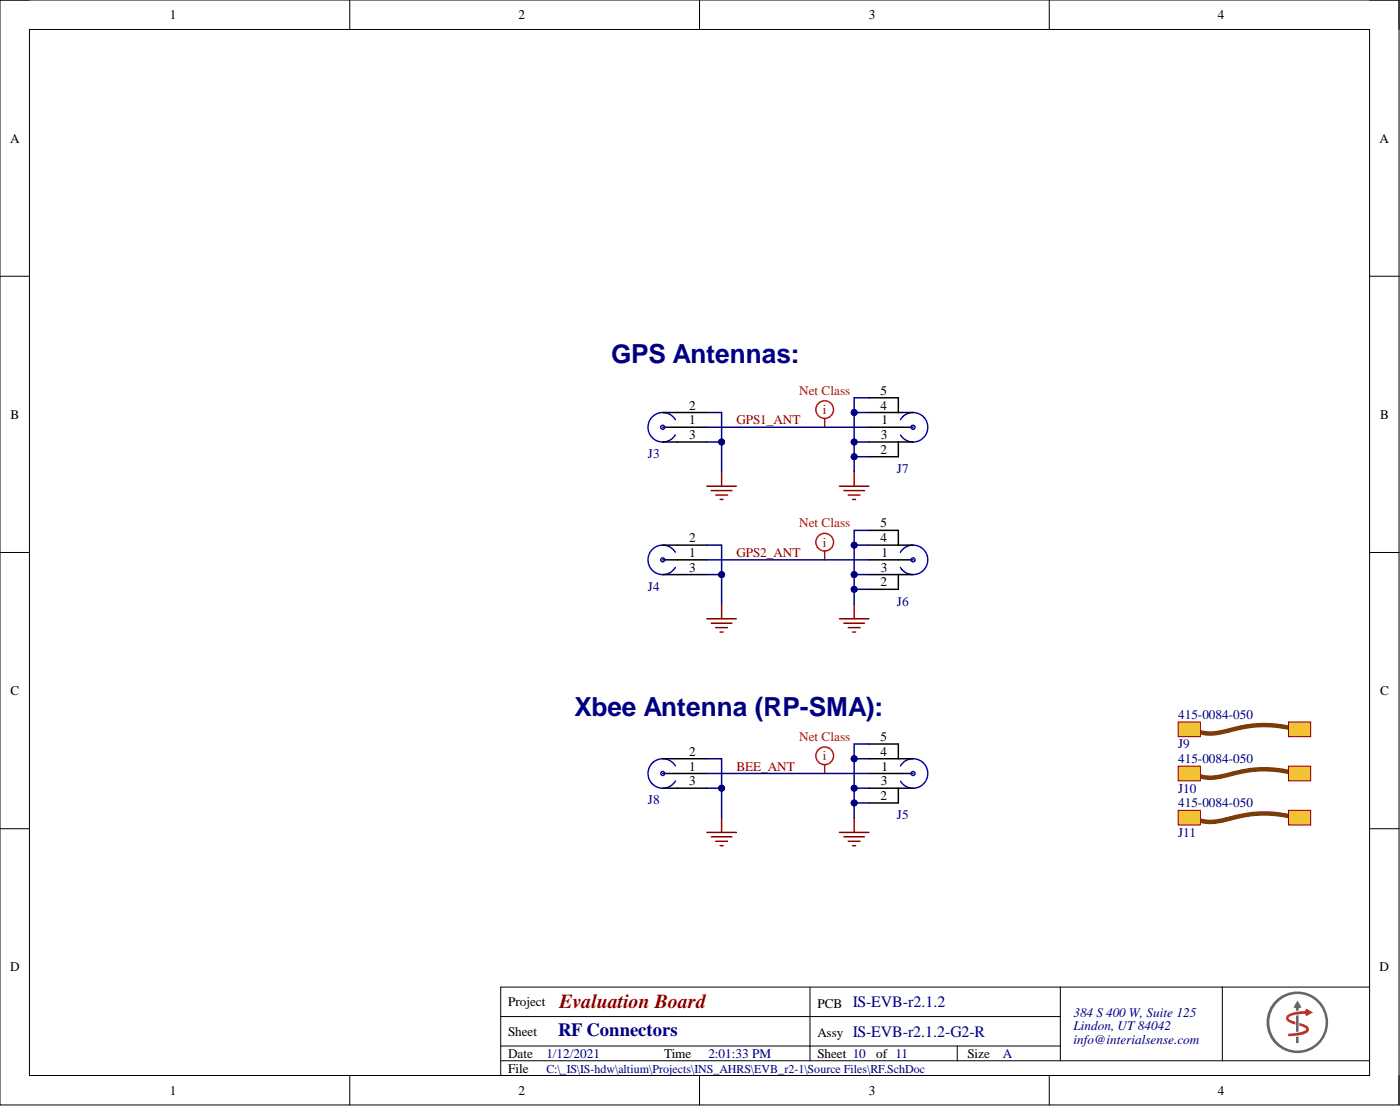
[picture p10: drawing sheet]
<svg xmlns="http://www.w3.org/2000/svg" width="241mm" height="190mm" viewBox="0 0 241 190" stroke-linecap="round" stroke-linejoin="round" font-family="sans-serif">
<g fill="none" stroke="#000" stroke-width=".17">
<path d="M0 0h241.1v190.3h-241.1zM0 0h5.1M5.1 5.1h231v180.1h-231zM60.3 0v5.1M120.6 0v5.1M180.9 0v5.1M236.1 0h5v5.1M0 47.6h5.1M236.1 47.6h5M0 95.2h5.1M236.1 95.2h5M0 142.7h5.1"/>
<path d="M236.1 142.7h5M86.3 175.1h96.5M139.6 170v12.7M182.8 170v12.7M210.7 170v12.7M236.1 170h-149.8v15.2M60.3 185.2v5.1M86.3 182.7h149.8M86.3 180.2h96.5M120.6 185.2v5.1M165 180.2v2.5M180.9 185.2v5.1"/>
<path d="M241.1 185.2v5.1"/>
</g>
<path d="M222 178v.5l1.2-.1a3.7 3.7 0 0 0 2.3-.7 .78 .78 0 0 0-.6-1.2l-1-.3v.5a1.46 1.46 0 0 1 1.2 .6 1.9 1.9 0 0 1-1.4 .6zM221.8 175a.79 .79 0 0 0 .5 1.1l1 .4v-.5l-.8-.3-.4-.3a1.5 1.5 0 0 1 1.3-.6l1.5-.2 .2 .5 1.2-.7-1.2-.7-.2 .4-1.1 .1a3.1 3.1 0 0 0-2 .8z" fill="#ec3136"/>
<path d="M218.8 176.1a4.9 4.9 0 0 1 9.7 0 4.9 4.9 0 0 1-9.7 0zM218.3 176.1a5.3 5.3 0 0 0 10.6 0 5.3 5.3 0 0 0-10.6 0zM223.4 178.6v1.1h.4v-1.2zM223.6 172.3l-.6 1.2 .4 .2v.4h.4v-.4l.5-.2zM223.4 174.9v2.8h.2h.2v-2.8z" fill="#666"/>
<g fill="none" stroke="#800000" stroke-width=".25">
<path d="M121.8 83.7h5.1M122.6 84.5h3.6M123.4 85.3h2M124.1 86h.5M124.4 81.2v2.5M144.7 83.7h5.1M145.4 84.5h3.6M146.2 85.3h2M147 86h.5M147.2 81.2v2.5M121.8 106.6h5.1M122.6 107.3h3.6"/>
<path d="M123.4 108.1h2M124.1 108.9h.5M124.4 104v2.6M144.7 106.6h5.1M145.4 107.3h3.6M146.2 108.1h2M147 108.9h.5M147.2 104v2.6M121.8 143.4h5.1M122.6 144.1h3.6M123.4 144.9h2M124.1 145.7h.5"/>
<path d="M124.4 140.8v2.6M144.7 143.4h5.1M145.4 144.1h3.6M146.2 144.9h2M147 145.7h.5M147.2 140.8v2.6"/>
</g>
<g fill="none" stroke="#000" stroke-width=".25">
<path d="M114.2 73.6h7.6M114.2 71.1h7.6M114.2 76.1h7.6M149.8 73.6h7.6M149.8 71.1h7.6M149.8 76.1h7.6M149.8 68.5h5v2.6M154.8 76.1v2.6h-5M114.2 96.4h7.6M114.2 93.9h7.6M114.2 99h7.6M149.8 96.4h7.6"/>
<path d="M149.8 93.9h7.6M149.8 99h7.6M149.8 91.4h5v2.5M154.8 99v2.5h-5M114.2 133.2h7.6M114.2 130.7h7.6M114.2 135.8h7.6M149.8 133.2h7.6M149.8 130.7h7.6M149.8 135.8h7.6M149.8 128.2h5v2.5M154.8 135.8v2.5h-5"/>
</g>
<path d="M114.6 73.5a.35 .35 0 0 0-.6-.2 .35 .35 0 0 0 0 .6 .35 .35 0 0 0 .6-.2M116.4 72.3a2.54 2.54 0 0 0-3.8-.6 2.54 2.54 0 0 0 0 3.8 2.54 2.54 0 0 0 3.8-.6M155.2 72.3a2.54 2.54 0 0 1 3.8-.6 2.54 2.54 0 0 1 0 3.8 2.54 2.54 0 0 1-3.8-.6M157 73.5a.35 .35 0 0 1 .6-.2 .35 .35 0 0 1 0 .6 .35 .35 0 0 1-.6-.3M114.6 96.4a.35 .35 0 0 0-.6-.3 .35 .35 0 0 0 0 .6 .35 .35 0 0 0 .6-.2M116.4 95.1a2.54 2.54 0 0 0-3.8-.6 2.54 2.54 0 0 0 0 3.9 2.54 2.54 0 0 0 3.8-.7M155.2 95.1a2.54 2.54 0 0 1 3.8-.6 2.54 2.54 0 0 1 0 3.9 2.54 2.54 0 0 1-3.8-.6M157 96.4a.35 .35 0 0 1 .6-.2 .35 .35 0 0 1 0 .5 .35 .35 0 0 1-.6-.2M114.6 133.2a.35 .35 0 0 0-.6-.3 .35 .35 0 0 0 0 .6 .35 .35 0 0 0 .6-.2M116.4 131.9a2.54 2.54 0 0 0-3.8-.6 2.54 2.54 0 0 0 0 3.9 2.54 2.54 0 0 0 3.8-.7M155.2 131.9a2.54 2.54 0 0 1 3.8-.6 2.54 2.54 0 0 1 0 3.9 2.54 2.54 0 0 1-3.8-.7M157 133.2a.35 .35 0 0 1 .6-.3 .35 .35 0 0 1 0 .6 .35 .35 0 0 1-.6-.2" fill="none" stroke="#00f" stroke-width=".25"/>
<g fill="none" stroke="#f00" stroke-width=".25">
<path d="M142.1 72.1v1.5M142.1 94.9v1.5M142.1 131.7v1.5"/>
<circle cx="142.1" cy="70.5" r="1.52"/>
<circle cx="142.1" cy="93.4" r="1.52"/>
<circle cx="142.1" cy="130.2" r="1.52"/>
</g>
<path d="M205.6 125.6a7.8 7.8 0 0 0 6.1 .3 20.8 20.8 0 0 1 11.7-.3" fill="none" stroke="#783f04" stroke-width=".76"/>
<path d="M203.1 124.3h3.8v2.6h-3.8z" fill-rule="evenodd" fill="#f1c232"/>
<path d="M203.1 124.3h3.8v2.6h-3.8z" fill="none" stroke="#800000" stroke-width=".17"/>
<path d="M222.1 124.3h3.8v2.6h-3.8z" fill-rule="evenodd" fill="#f1c232"/>
<path d="M222.1 124.3h3.8v2.6h-3.8z" fill="none" stroke="#800000" stroke-width=".17"/>
<path d="M121.8 76.1h2.6" fill="none" stroke="#000080" stroke-width=".25"/>
<circle cx="124.4" cy="76.1" r=".51" fill="#000080"/>
<circle cx="124.4" cy="76.1" r=".51" fill="none" stroke="#000080" stroke-width=".17"/>
<path d="M147.2 78.7h2.6" fill="none" stroke="#000080" stroke-width=".25"/>
<circle cx="147.2" cy="78.7" r=".51" fill="#000080"/>
<circle cx="147.2" cy="78.7" r=".51" fill="none" stroke="#000080" stroke-width=".17"/>
<path d="M121.8 73.6h28M147.2 71.1h2.6" fill="none" stroke="#000080" stroke-width=".25"/>
<circle cx="147.2" cy="71.1" r=".51" fill="#000080"/>
<circle cx="147.2" cy="71.1" r=".51" fill="none" stroke="#000080" stroke-width=".17"/>
<path d="M147.2 76.1h2.6" fill="none" stroke="#000080" stroke-width=".25"/>
<circle cx="147.2" cy="76.1" r=".51" fill="#000080"/>
<circle cx="147.2" cy="76.1" r=".51" fill="none" stroke="#000080" stroke-width=".17"/>
<path d="M121.8 99h2.6" fill="none" stroke="#000080" stroke-width=".25"/>
<circle cx="124.4" cy="99" r=".51" fill="#000080"/>
<circle cx="124.4" cy="99" r=".51" fill="none" stroke="#000080" stroke-width=".17"/>
<path d="M147.2 101.5h2.6" fill="none" stroke="#000080" stroke-width=".25"/>
<circle cx="147.2" cy="101.5" r=".51" fill="#000080"/>
<circle cx="147.2" cy="101.5" r=".51" fill="none" stroke="#000080" stroke-width=".17"/>
<path d="M121.8 96.4h28M147.2 93.9h2.6" fill="none" stroke="#000080" stroke-width=".25"/>
<circle cx="147.2" cy="93.9" r=".51" fill="#000080"/>
<circle cx="147.2" cy="93.9" r=".51" fill="none" stroke="#000080" stroke-width=".17"/>
<path d="M147.2 99h2.6" fill="none" stroke="#000080" stroke-width=".25"/>
<circle cx="147.2" cy="99" r=".51" fill="#000080"/>
<circle cx="147.2" cy="99" r=".51" fill="none" stroke="#000080" stroke-width=".17"/>
<path d="M121.8 135.8h2.6" fill="none" stroke="#000080" stroke-width=".25"/>
<circle cx="124.4" cy="135.8" r=".51" fill="#000080"/>
<circle cx="124.4" cy="135.8" r=".51" fill="none" stroke="#000080" stroke-width=".17"/>
<path d="M147.2 138.3h2.6" fill="none" stroke="#000080" stroke-width=".25"/>
<circle cx="147.2" cy="138.3" r=".51" fill="#000080"/>
<circle cx="147.2" cy="138.3" r=".51" fill="none" stroke="#000080" stroke-width=".17"/>
<path d="M121.8 133.2h28M147.2 130.7h2.6" fill="none" stroke="#000080" stroke-width=".25"/>
<circle cx="147.2" cy="130.7" r=".51" fill="#000080"/>
<circle cx="147.2" cy="130.7" r=".51" fill="none" stroke="#000080" stroke-width=".17"/>
<path d="M147.2 135.8h2.6" fill="none" stroke="#000080" stroke-width=".25"/>
<circle cx="147.2" cy="135.8" r=".51" fill="#000080"/>
<circle cx="147.2" cy="135.8" r=".51" fill="none" stroke="#000080" stroke-width=".17"/>
<path d="M121.8 130.7h2.6v10.1" fill="none" stroke="#000080" stroke-width=".25"/>
<circle cx="124.4" cy="135.8" r=".51" fill="#000080"/>
<circle cx="124.4" cy="135.8" r=".51" fill="none" stroke="#000080" stroke-width=".17"/>
<path d="M121.8 93.9h2.6v10.1" fill="none" stroke="#000080" stroke-width=".25"/>
<circle cx="124.4" cy="99" r=".51" fill="#000080"/>
<circle cx="124.4" cy="99" r=".51" fill="none" stroke="#000080" stroke-width=".17"/>
<path d="M121.8 71.1h2.6v10.1" fill="none" stroke="#000080" stroke-width=".25"/>
<circle cx="124.4" cy="76.1" r=".51" fill="#000080"/>
<circle cx="124.4" cy="76.1" r=".51" fill="none" stroke="#000080" stroke-width=".17"/>
<path d="M149.8 128.2h-2.6v12.6" fill="none" stroke="#000080" stroke-width=".25"/>
<circle cx="147.2" cy="138.3" r=".51" fill="#000080"/>
<circle cx="147.2" cy="138.3" r=".51" fill="none" stroke="#000080" stroke-width=".17"/>
<circle cx="147.2" cy="135.8" r=".51" fill="#000080"/>
<circle cx="147.2" cy="135.8" r=".51" fill="none" stroke="#000080" stroke-width=".17"/>
<circle cx="147.2" cy="130.7" r=".51" fill="#000080"/>
<circle cx="147.2" cy="130.7" r=".51" fill="none" stroke="#000080" stroke-width=".17"/>
<path d="M149.8 91.4h-2.6v12.6" fill="none" stroke="#000080" stroke-width=".25"/>
<circle cx="147.2" cy="101.5" r=".51" fill="#000080"/>
<circle cx="147.2" cy="101.5" r=".51" fill="none" stroke="#000080" stroke-width=".17"/>
<circle cx="147.2" cy="99" r=".51" fill="#000080"/>
<circle cx="147.2" cy="99" r=".51" fill="none" stroke="#000080" stroke-width=".17"/>
<circle cx="147.2" cy="93.9" r=".51" fill="#000080"/>
<circle cx="147.2" cy="93.9" r=".51" fill="none" stroke="#000080" stroke-width=".17"/>
<path d="M149.8 68.5h-2.6v12.7" fill="none" stroke="#000080" stroke-width=".25"/>
<circle cx="147.2" cy="78.7" r=".51" fill="#000080"/>
<circle cx="147.2" cy="78.7" r=".51" fill="none" stroke="#000080" stroke-width=".17"/>
<circle cx="147.2" cy="76.1" r=".51" fill="#000080"/>
<circle cx="147.2" cy="76.1" r=".51" fill="none" stroke="#000080" stroke-width=".17"/>
<circle cx="147.2" cy="71.1" r=".51" fill="#000080"/>
<circle cx="147.2" cy="71.1" r=".51" fill="none" stroke="#000080" stroke-width=".17"/>
<path d="M205.6 133.2a7.8 7.8 0 0 0 6.1 .3 20.8 20.8 0 0 1 11.7-.3" fill="none" stroke="#783f04" stroke-width=".76"/>
<path d="M203.1 132h3.8v2.5h-3.8z" fill-rule="evenodd" fill="#f1c232"/>
<path d="M203.1 132h3.8v2.5h-3.8z" fill="none" stroke="#800000" stroke-width=".17"/>
<path d="M222.1 132h3.8v2.5h-3.8z" fill-rule="evenodd" fill="#f1c232"/>
<path d="M222.1 132h3.8v2.5h-3.8z" fill="none" stroke="#800000" stroke-width=".17"/>
<path d="M205.6 140.8a7.8 7.8 0 0 0 6.1 .3 20.8 20.8 0 0 1 11.7-.3" fill="none" stroke="#783f04" stroke-width=".76"/>
<path d="M203.1 139.6h3.8v2.5h-3.8z" fill-rule="evenodd" fill="#f1c232"/>
<path d="M203.1 139.6h3.8v2.5h-3.8z" fill="none" stroke="#800000" stroke-width=".17"/>
<path d="M222.1 139.6h3.8v2.5h-3.8z" fill-rule="evenodd" fill="#f1c232"/>
<path d="M222.1 139.6h3.8v2.5h-3.8z" fill="none" stroke="#800000" stroke-width=".17"/>
<g font-size="4.5" fill="#000080">
<text x="105.3" y="62.5">GPS Antennas:</text>
<text x="99" y="123.4">Xbee Antenna (RP-SMA):</text>
</g>
<text font-size="3.4" fill="#800000" x="96.5" y="173.6">Evaluation Board</text>
<text font-size="3.2" fill="#000080" x="96.2" y="178.5">RF Connectors</text>
<g font-size="2.7" fill="#000080">
<text x="147" y="173.5">IS-EVB-r2.1.2</text>
<text x="147" y="178.6">IS-EVB-r2.1.2-G2-R</text>
</g>
<g font-size="2.3">
<text x="29.3" y="3.3">1</text>
<text x="89.4" y="3.3">2</text>
<text x="149.8" y="3.3">3</text>
<text x="209.9" y="3.3">4</text>
<text x="1.7" y="24.6">A</text>
<text x="237.8" y="24.6">A</text>
<text x="118.8" y="70.5">2</text>
<text x="151.7" y="70.5">4</text>
<text x="151.8" y="68">5</text>
<text x="1.8" y="72.2">B</text>
<text x="118.8" y="73.1">1</text>
<text x="118.8" y="75.6">3</text>
<text x="151.8" y="75.6">3</text>
<text x="152" y="73.1">1</text>
<text x="237.9" y="72.2">B</text>
<text x="151.7" y="78.2">2</text>
<text x="118.8" y="95.9">1</text>
<text x="118.8" y="93.4">2</text>
<text x="151.7" y="93.4">4</text>
<text x="151.8" y="90.8">5</text>
<text x="152" y="95.9">1</text>
<text x="118.8" y="98.5">3</text>
<text x="151.7" y="101">2</text>
<text x="151.8" y="98.5">3</text>
<text x="1.8" y="119.7">C</text>
<text x="237.9" y="119.7">C</text>
<text x="118.8" y="130.2">2</text>
<text x="151.7" y="130.2">4</text>
<text x="151.8" y="127.6">5</text>
<text x="118.8" y="132.7">1</text>
<text x="118.8" y="135.3">3</text>
<text x="151.7" y="137.8">2</text>
<text x="151.8" y="135.3">3</text>
<text x="152" y="132.7">1</text>
<text x="1.7" y="167.3">D</text>
<text x="237.8" y="167.3">D</text>
<text x="87.6" y="173.3">Project</text>
<text x="140.9" y="173.6">PCB</text>
<text x="87.6" y="178.4">Sheet</text>
<text x="140.9" y="178.6">Assy</text>
<text x="87.6" y="182.2">Date</text>
<text x="87.6" y="184.7">File</text>
<text x="114.5" y="182.2">Time</text>
<text x="140.9" y="182.2">Sheet 10</text>
<text x="151" y="182.2">of 11</text>
<text x="166.8" y="182.2">Size</text>
<text x="29.3" y="188.5">1</text>
<text x="89.4" y="188.5">2</text>
<text x="149.8" y="188.5">3</text>
<text x="209.9" y="188.5">4</text>
</g>
<g font-size="2.3" fill="#f00">
<text x="137.7" y="68">Net Class</text>
<text x="141.8" y="71.3">i</text>
<text x="137.7" y="90.8">Net Class</text>
<text x="141.8" y="94.1">i</text>
<text x="137.7" y="127.6">Net Class</text>
<text x="141.8" y="130.9">i</text>
</g>
<g font-size="2.3" fill="#800000">
<text x="126.9" y="73.1">GPS1_ANT</text>
<text x="126.9" y="95.9">GPS2_ANT</text>
<text x="126.9" y="132.7">BEE_ANT</text>
</g>
<g font-size="2.3" fill="#000080">
<text x="111.7" y="78.9">J3</text>
<text x="154.6" y="81.5">J7</text>
<text x="111.7" y="101.8">J4</text>
<text x="154.6" y="104.3">J6</text>
<text x="203.1" y="123.8">415-0084-050</text>
<text x="203.1" y="128.9">J9</text>
<text x="203.1" y="131.4">415-0084-050</text>
<text x="203.1" y="136.5">J10</text>
<text x="111.7" y="138.6">J8</text>
<text x="154.6" y="141.1">J5</text>
<text x="203.1" y="139.1">415-0084-050</text>
<text x="203.1" y="144.1">J11</text>
<text x="185" y="175.1">384 S 400 W, Suite 125</text>
<text x="185" y="177.5">Lindon, UT 84042</text>
<text x="185" y="179.8">info@interialsense.com</text>
<text x="94.2" y="182.2">1/12/2021</text>
<text x="122.1" y="182.2">2:01:33 PM</text>
<text x="172.9" y="182.2">A</text>
</g>
<text font-size="2.1" fill="#000080" x="94.2" y="184.8">C:\_IS\IS-hdw\altium\Projects\INS_AHRS\EVB_r2-1\Source Files\RF.SchDoc</text>
</svg>
